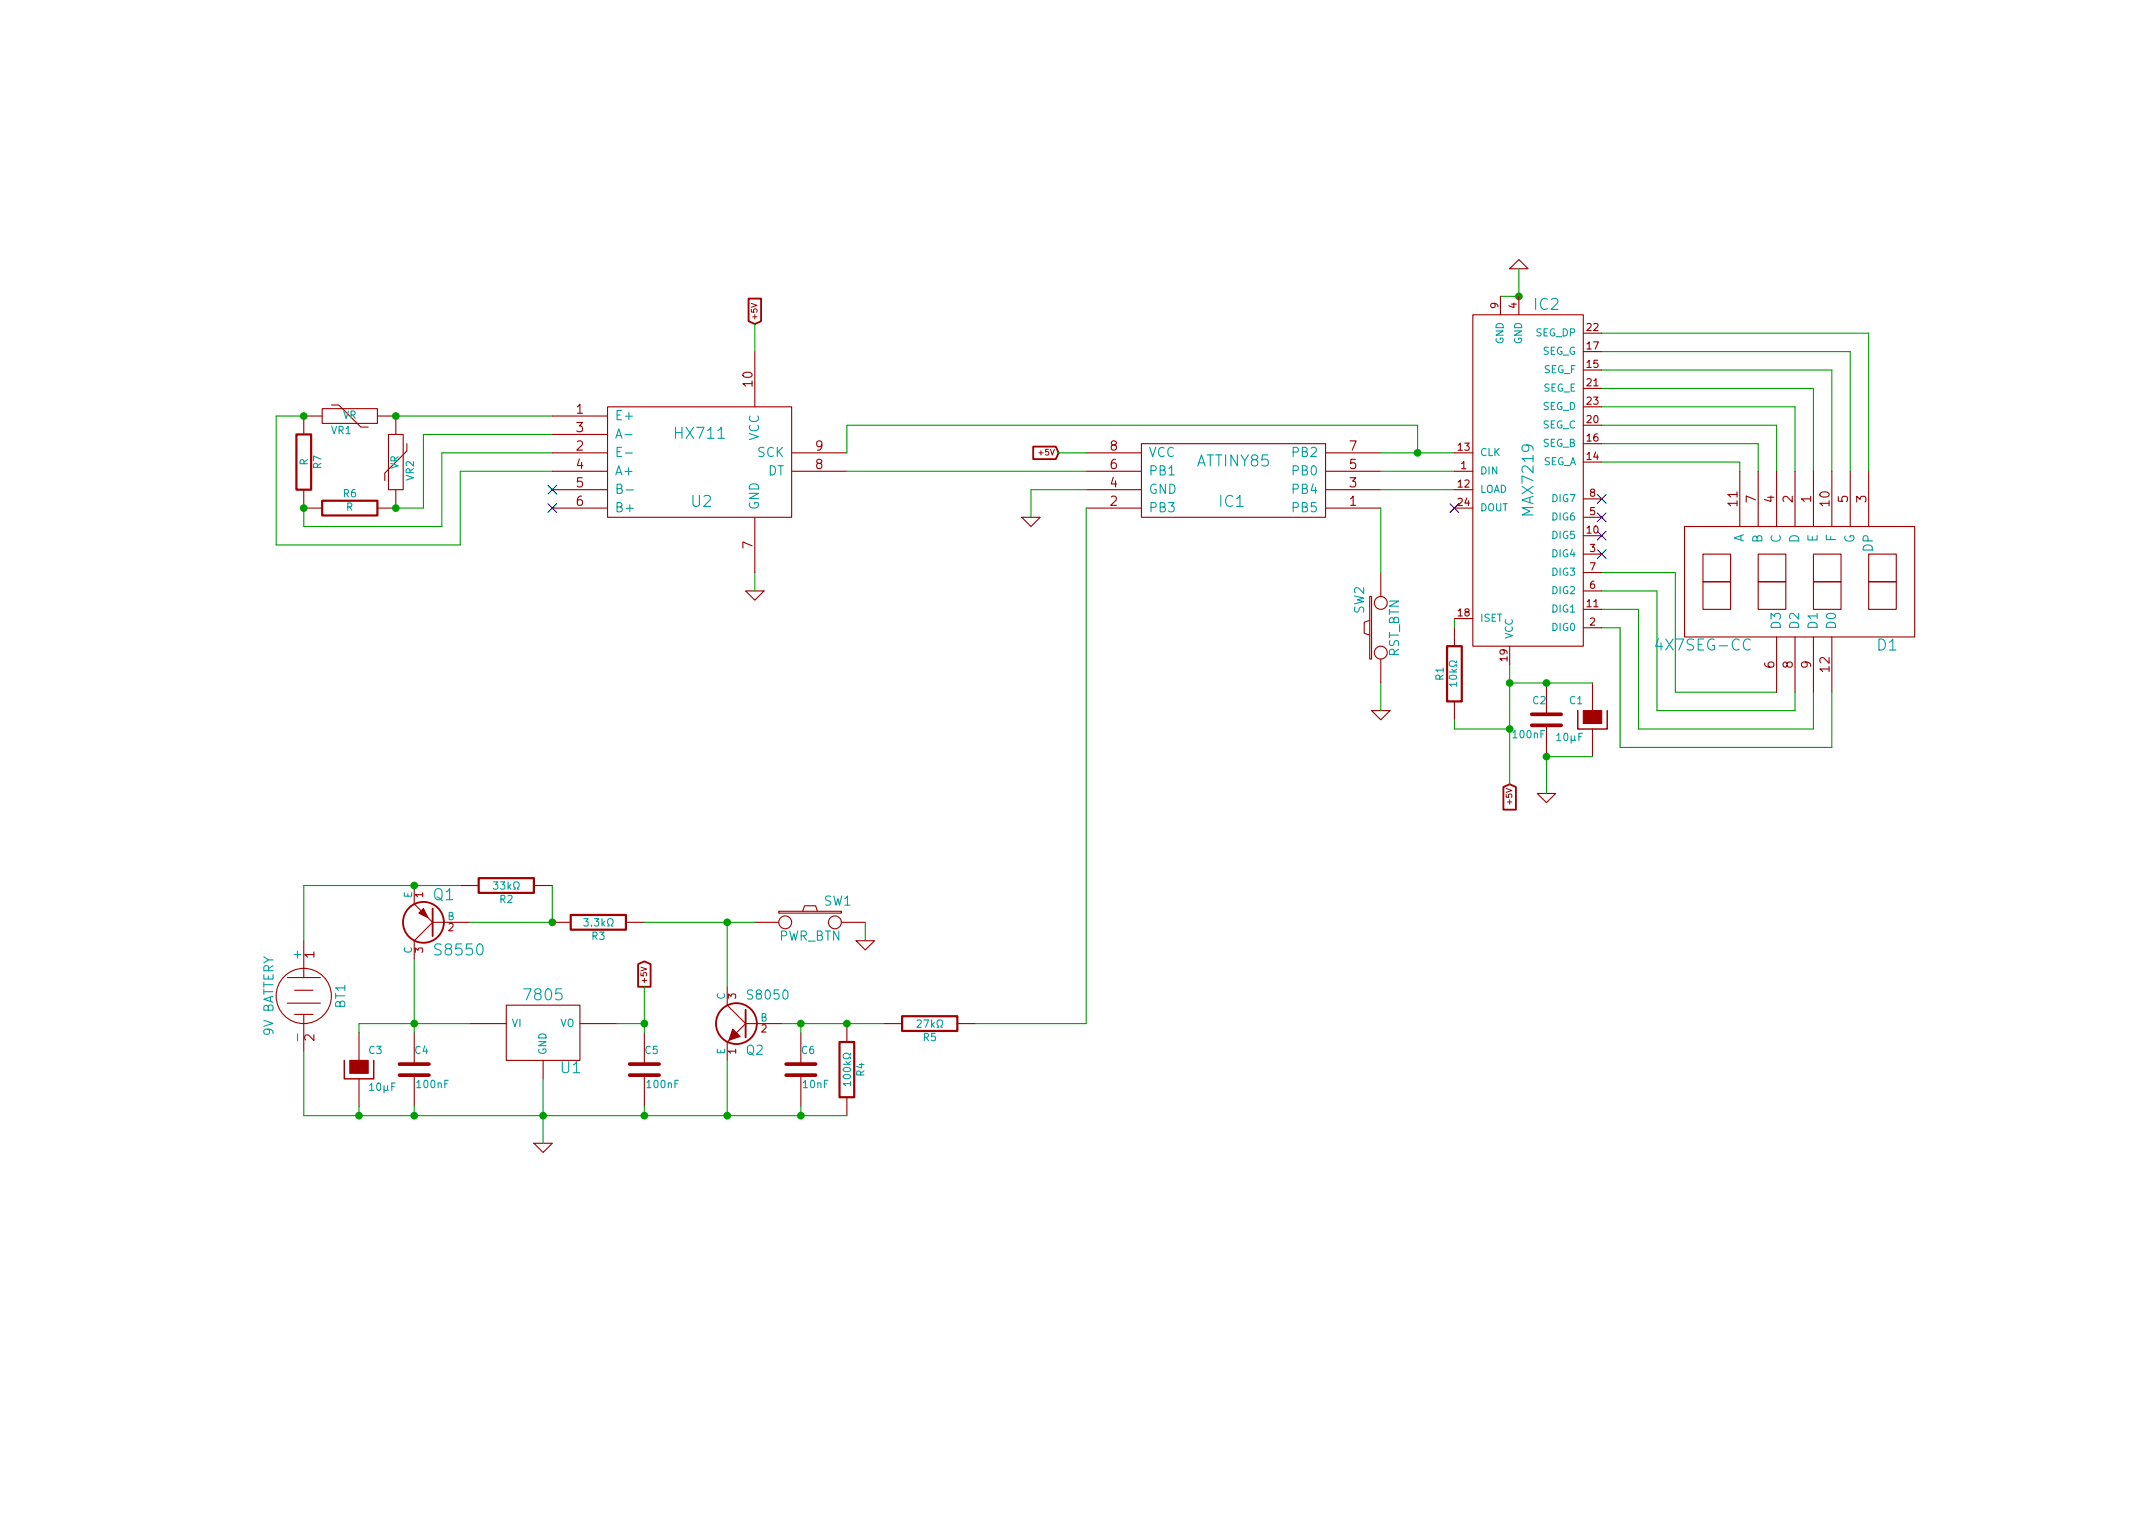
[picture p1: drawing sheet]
EESchema Schematic File Version 2
LIBS:power
LIBS:device
LIBS:transistors
LIBS:conn
LIBS:linear
LIBS:regul
LIBS:74xx
LIBS:cmos4000
LIBS:adc-dac
LIBS:memory
LIBS:xilinx
LIBS:special
LIBS:microcontrollers
LIBS:dsp
LIBS:microchip
LIBS:analog_switches
LIBS:motorola
LIBS:texas
LIBS:intel
LIBS:audio
LIBS:interface
LIBS:digital-audio
LIBS:philips
LIBS:display
LIBS:cypress
LIBS:siliconi
LIBS:opto
LIBS:atmel
LIBS:contrib
LIBS:valves
LIBS:attiny85
LIBS:max7219
LIBS:hx711
LIBS:4x7seg-cc
EELAYER 27 0
EELAYER END
$Descr A4 11693 8268
encoding utf-8
Sheet 1 1
Title ""
Date "11 jan 2016"
Rev ""
Comp ""
Comment1 ""
Comment2 ""
Comment3 ""
Comment4 ""
$EndDescr
$Comp
L NPN Q2
U 1 1
P 4050 5550
F 0 "Q2" H 4050 5400 50  0000 R CNN
F 1 "S8050" H 4050 5700 50  0000 R CNN
F 2 "~" H 4050 5550 60  0000 C CNN
F 3 "~" H 4050 5550 60  0000 C CNN
	1    4050 5550
	-1   0    0    -1  
$EndComp
$Comp
L PNP Q1
U 1 1
P 2350 5000
F 0 "Q1" H 2350 4850 60  0000 R CNN
F 1 "S8550 " H 2350 5150 60  0000 R CNN
F 2 "~" H 2350 5000 60  0000 C CNN
F 3 "~" H 2350 5000 60  0000 C CNN
	1    2350 5000
	-1   0    0    1   
$EndComp
$Comp
L R R1
U 1 1
P 7900 3650
F 0 "R1" V 7980 3650 40  0000 C CNN
F 1 "10kΩ" V 7907 3651 40  0000 C CNN
F 2 "~" V 7830 3650 30  0000 C CNN
F 3 "~" H 7900 3650 30  0000 C CNN
	1    7900 3650
	-1   0    0    -1  
$EndComp
$Comp
L C C2
U 1 1
P 8400 3900
F 0 "C2" H 8400 4000 40  0000 L CNN
F 1 "100nF" H 8406 3815 40  0000 L CNN
F 2 "~" H 8438 3750 30  0000 C CNN
F 3 "~" H 8400 3900 60  0000 C CNN
	1    8400 3900
	-1   0    0    -1  
$EndComp
$Comp
L CP C1
U 1 1
P 8650 3900
F 0 "C1" H 8700 4000 40  0000 L CNN
F 1 "10μF" H 8700 3800 40  0000 L CNN
F 2 "~" H 8750 3750 30  0000 C CNN
F 3 "~" H 8650 3900 300 0000 C CNN
	1    8650 3900
	-1   0    0    -1  
$EndComp
$Comp
L GND #PWR?
U 1 1
P 8250 1450
F 0 "#PWR?" H 8250 1450 30  0001 C CNN
F 1 "GND" H 8250 1380 30  0001 C CNN
F 2 "" H 8250 1450 60  0000 C CNN
F 3 "" H 8250 1450 60  0000 C CNN
	1    8250 1450
	1    0    0    1   
$EndComp
NoConn ~ 8700 2700
NoConn ~ 8700 2800
NoConn ~ 8700 2900
NoConn ~ 8700 3000
$Comp
L GND #PWR?
U 1 1
P 8400 4300
F 0 "#PWR?" H 8400 4300 30  0001 C CNN
F 1 "GND" H 8400 4230 30  0001 C CNN
F 2 "" H 8400 4300 60  0000 C CNN
F 3 "" H 8400 4300 60  0000 C CNN
	1    8400 4300
	-1   0    0    -1  
$EndComp
$Comp
L BATTERY BT1
U 1 1
P 1650 5400
F 0 "BT1" H 1650 5600 50  0000 C CNN
F 1 "9V BATTERY" H 1650 5210 50  0000 C CNN
F 2 "~" H 1650 5400 60  0000 C CNN
F 3 "~" H 1650 5400 60  0000 C CNN
	1    1650 5400
	0    1    1    0   
$EndComp
$Comp
L SW_PUSH SW1
U 1 1
P 4400 5000
F 0 "SW1" H 4550 5110 50  0000 C CNN
F 1 "PWR_BTN" H 4400 4920 50  0000 C CNN
F 2 "~" H 4400 5000 60  0000 C CNN
F 3 "~" H 4400 5000 60  0000 C CNN
	1    4400 5000
	1    0    0    -1  
$EndComp
$Comp
L SW_PUSH SW2
U 1 1
P 7500 3400
F 0 "SW2" H 7650 3510 50  0000 C CNN
F 1 "RST_BTN" H 7500 3320 50  0000 C CNN
F 2 "~" H 7500 3400 60  0000 C CNN
F 3 "~" H 7500 3400 60  0000 C CNN
	1    7500 3400
	0    -1   -1   0   
$EndComp
$Comp
L GND #PWR?
U 1 1
P 7500 3850
F 0 "#PWR?" H 7500 3850 30  0001 C CNN
F 1 "GND" H 7500 3780 30  0001 C CNN
F 2 "" H 7500 3850 60  0000 C CNN
F 3 "" H 7500 3850 60  0000 C CNN
	1    7500 3850
	-1   0    0    -1  
$EndComp
$Comp
L R R2
U 1 1
P 2750 4800
F 0 "R2" V 2830 4800 40  0000 C CNN
F 1 "33kΩ" V 2757 4801 40  0000 C CNN
F 2 "~" V 2680 4800 30  0000 C CNN
F 3 "~" H 2750 4800 30  0000 C CNN
	1    2750 4800
	0    1    1    0   
$EndComp
$Comp
L R R3
U 1 1
P 3250 5000
F 0 "R3" V 3330 5000 40  0000 C CNN
F 1 "3.3kΩ" V 3257 5001 40  0000 C CNN
F 2 "~" V 3180 5000 30  0000 C CNN
F 3 "~" H 3250 5000 30  0000 C CNN
	1    3250 5000
	0    1    1    0   
$EndComp
$Comp
L R R4
U 1 1
P 4600 5800
F 0 "R4" V 4680 5800 40  0000 C CNN
F 1 "100kΩ" V 4607 5801 40  0000 C CNN
F 2 "~" V 4530 5800 30  0000 C CNN
F 3 "~" H 4600 5800 30  0000 C CNN
	1    4600 5800
	1    0    0    -1  
$EndComp
$Comp
L R R5
U 1 1
P 5050 5550
F 0 "R5" V 5130 5550 40  0000 C CNN
F 1 "27kΩ" V 5057 5551 40  0000 C CNN
F 2 "~" V 4980 5550 30  0000 C CNN
F 3 "~" H 5050 5550 30  0000 C CNN
	1    5050 5550
	0    1    1    0   
$EndComp
$Comp
L C C4
U 1 1
P 2250 5800
F 0 "C4" H 2250 5900 40  0000 L CNN
F 1 "100nF" H 2256 5715 40  0000 L CNN
F 2 "~" H 2288 5650 30  0000 C CNN
F 3 "~" H 2250 5800 60  0000 C CNN
	1    2250 5800
	1    0    0    -1  
$EndComp
$Comp
L C C5
U 1 1
P 3500 5800
F 0 "C5" H 3500 5900 40  0000 L CNN
F 1 "100nF" H 3506 5715 40  0000 L CNN
F 2 "~" H 3538 5650 30  0000 C CNN
F 3 "~" H 3500 5800 60  0000 C CNN
	1    3500 5800
	1    0    0    -1  
$EndComp
$Comp
L C C6
U 1 1
P 4350 5800
F 0 "C6" H 4350 5900 40  0000 L CNN
F 1 "10nF" H 4356 5715 40  0000 L CNN
F 2 "~" H 4388 5650 30  0000 C CNN
F 3 "~" H 4350 5800 60  0000 C CNN
	1    4350 5800
	1    0    0    -1  
$EndComp
$Comp
L CP C3
U 1 1
P 1950 5800
F 0 "C3" H 2000 5900 40  0000 L CNN
F 1 "10μF" H 2000 5700 40  0000 L CNN
F 2 "~" H 2050 5650 30  0000 C CNN
F 3 "~" H 1950 5800 300 0000 C CNN
	1    1950 5800
	1    0    0    -1  
$EndComp
$Comp
L GND #PWR?
U 1 1
P 4700 5100
F 0 "#PWR?" H 4700 5100 30  0001 C CNN
F 1 "GND" H 4700 5030 30  0001 C CNN
F 2 "" H 4700 5100 60  0000 C CNN
F 3 "" H 4700 5100 60  0000 C CNN
	1    4700 5100
	1    0    0    -1  
$EndComp
$Comp
L 7805 U1
U 1 1
P 2950 5600
F 0 "U1" H 3100 5404 60  0000 C CNN
F 1 "7805" H 2950 5800 60  0000 C CNN
F 2 "" H 2950 5600 60  0000 C CNN
F 3 "" H 2950 5600 60  0000 C CNN
	1    2950 5600
	1    0    0    -1  
$EndComp
$Comp
L GND #PWR?
U 1 1
P 2950 6200
F 0 "#PWR?" H 2950 6200 30  0001 C CNN
F 1 "GND" H 2950 6130 30  0001 C CNN
F 2 "" H 2950 6200 60  0000 C CNN
F 3 "" H 2950 6200 60  0000 C CNN
	1    2950 6200
	1    0    0    -1  
$EndComp
Text GLabel 3500 5350 1    31   Output ~ 0
+5V
Text GLabel 8200 4250 3    31   Input ~ 0
+5V
NoConn ~ 7900 2750
$Comp
L ATTINY85 IC1
U 1 1
P 6700 2600
F 0 "IC1" H 6710 2480 60  0000 C CNN
F 1 "ATTINY85" H 6700 2700 60  0000 C CNN
F 2 "~" V 9300 3350 60  0000 C CNN
F 3 "~" V 9300 3350 60  0000 C CNN
	1    6700 2600
	-1   0    0    -1  
$EndComp
$Comp
L GND #PWR?
U 1 1
P 4100 3200
F 0 "#PWR?" H 4100 3200 30  0001 C CNN
F 1 "GND" H 4100 3130 30  0001 C CNN
F 2 "" H 4100 3200 60  0000 C CNN
F 3 "" H 4100 3200 60  0000 C CNN
	1    4100 3200
	-1   0    0    -1  
$EndComp
Text GLabel 4100 1750 1    31   Input ~ 0
+5V
Text GLabel 5750 2450 0    31   Input ~ 0
+5V
$Comp
L VR VR1
U 1 1
P 1900 2250
F 0 "VR1" V 1960 2204 40  0000 C TNN
F 1 "VR" V 1900 2250 40  0000 C CNN
F 2 "~" H 1900 2250 60  0000 C CNN
F 3 "~" H 1900 2250 60  0000 C CNN
	1    1900 2250
	0    1    1    0   
$EndComp
$Comp
L VR VR2
U 1 1
P 2150 2500
F 0 "VR2" V 2210 2454 40  0000 C TNN
F 1 "VR" V 2150 2500 40  0000 C CNN
F 2 "~" H 2150 2500 60  0000 C CNN
F 3 "~" H 2150 2500 60  0000 C CNN
	1    2150 2500
	1    0    0    -1  
$EndComp
$Comp
L R R6
U 1 1
P 1900 2750
F 0 "R6" V 1980 2750 40  0000 C CNN
F 1 "R" V 1907 2751 40  0000 C CNN
F 2 "~" V 1830 2750 30  0000 C CNN
F 3 "~" H 1900 2750 30  0000 C CNN
	1    1900 2750
	0    -1   -1   0   
$EndComp
$Comp
L R R7
U 1 1
P 1650 2500
F 0 "R7" V 1730 2500 40  0000 C CNN
F 1 "R" V 1657 2501 40  0000 C CNN
F 2 "~" V 1580 2500 30  0000 C CNN
F 3 "~" H 1650 2500 30  0000 C CNN
	1    1650 2500
	1    0    0    -1  
$EndComp
Wire Wire Line
	9450 2550 9450 2500
Wire Wire Line
	9450 2500 8700 2500
Wire Wire Line
	9550 2550 9550 2400
Wire Wire Line
	9550 2400 8700 2400
Wire Wire Line
	9650 2550 9650 2300
Wire Wire Line
	9650 2300 8700 2300
Wire Wire Line
	9750 2550 9750 2200
Wire Wire Line
	9750 2200 8700 2200
Wire Wire Line
	9850 2550 9850 2100
Wire Wire Line
	9850 2100 8700 2100
Wire Wire Line
	9950 2550 9950 2000
Wire Wire Line
	9950 2000 8700 2000
Wire Wire Line
	10050 2550 10050 1900
Wire Wire Line
	10050 1900 8700 1900
Wire Wire Line
	10150 2550 10150 1800
Wire Wire Line
	10150 1800 8700 1800
Wire Wire Line
	9650 3750 9100 3750
Wire Wire Line
	9100 3750 9100 3100
Wire Wire Line
	9100 3100 8700 3100
Wire Wire Line
	9000 3200 8700 3200
Wire Wire Line
	9000 3200 9000 3850
Wire Wire Line
	9000 3850 9750 3850
Wire Wire Line
	9750 3850 9750 3750
Wire Wire Line
	9850 3750 9850 3950
Wire Wire Line
	9850 3950 8900 3950
Wire Wire Line
	8900 3950 8900 3300
Wire Wire Line
	8900 3300 8700 3300
Wire Wire Line
	9950 4050 8800 4050
Wire Wire Line
	9950 4050 9950 3750
Wire Wire Line
	8800 4050 8800 3400
Wire Wire Line
	8800 3400 8700 3400
Wire Wire Line
	8150 1600 8250 1600
Wire Wire Line
	8250 1600 8250 1450
Connection ~ 8250 1600
Wire Wire Line
	8200 3950 7900 3950
Connection ~ 8200 3950
Wire Wire Line
	8200 3700 8650 3700
Connection ~ 8400 3700
Connection ~ 8200 3700
Wire Wire Line
	8650 4100 8400 4100
Wire Wire Line
	8400 4100 8400 4300
Wire Wire Line
	7500 2750 7500 3100
Wire Wire Line
	2250 5200 2250 5600
Wire Wire Line
	2550 5550 1950 5550
Wire Wire Line
	2550 5000 3000 5000
Wire Wire Line
	4100 5000 3500 5000
Wire Wire Line
	3950 5350 3950 5000
Connection ~ 3950 5000
Connection ~ 2250 5550
Wire Wire Line
	4600 6050 1650 6050
Connection ~ 2950 6050
Wire Wire Line
	3350 5550 3500 5550
Connection ~ 3500 5550
Wire Wire Line
	3950 5750 3950 6050
Wire Wire Line
	4800 5550 4250 5550
Connection ~ 4350 5550
Connection ~ 4600 5550
Wire Wire Line
	3500 5350 3500 5600
Wire Wire Line
	4700 5000 4700 5100
Wire Wire Line
	2950 5850 2950 6200
Connection ~ 4350 6050
Connection ~ 2250 6050
Connection ~ 3500 6050
Connection ~ 3950 6050
Wire Wire Line
	4350 5600 4350 5550
Wire Wire Line
	4350 6000 4350 6050
Wire Wire Line
	3500 6000 3500 6050
Wire Wire Line
	1950 5550 1950 5600
Wire Wire Line
	2250 6000 2250 6050
Wire Wire Line
	1950 6000 1950 6050
Wire Wire Line
	7500 2650 7900 2650
Wire Wire Line
	7900 2550 7500 2550
Wire Wire Line
	7500 2450 7900 2450
Connection ~ 7700 2450
Wire Wire Line
	4100 3100 4100 3200
Connection ~ 1950 6050
Connection ~ 2250 4800
Wire Wire Line
	3000 5000 3000 4800
Connection ~ 3000 5000
Wire Wire Line
	2500 4800 1650 4800
Wire Wire Line
	1650 4800 1650 5100
Wire Wire Line
	1650 6050 1650 5700
Wire Wire Line
	5900 2750 5900 5550
Wire Wire Line
	5900 5550 5300 5550
Wire Wire Line
	7900 3350 7900 3400
Wire Wire Line
	7900 3950 7900 3900
Connection ~ 8400 4100
Wire Wire Line
	8200 3600 8200 4250
Wire Wire Line
	7500 3700 7500 3850
Wire Wire Line
	2150 2250 3000 2250
Connection ~ 2150 2250
Connection ~ 1650 2250
Connection ~ 1650 2750
Connection ~ 2150 2750
Wire Wire Line
	3000 2350 2300 2350
Wire Wire Line
	2300 2350 2300 2750
Wire Wire Line
	2300 2750 2150 2750
Wire Wire Line
	3000 2450 2400 2450
Wire Wire Line
	2400 2450 2400 2850
Wire Wire Line
	2400 2850 1650 2850
Wire Wire Line
	1650 2850 1650 2750
Wire Wire Line
	3000 2550 2500 2550
Wire Wire Line
	2500 2550 2500 2950
Wire Wire Line
	2500 2950 1500 2950
Wire Wire Line
	1500 2250 1650 2250
Wire Wire Line
	1500 2950 1500 2250
Wire Wire Line
	5900 2450 5750 2450
Wire Wire Line
	4600 2300 7700 2300
Wire Wire Line
	7700 2300 7700 2450
NoConn ~ 3000 2650
NoConn ~ 3000 2750
$Comp
L MAX7219 IC2
U 1 1
P 8400 2700
F 0 "IC2" H 8400 3750 60  0000 C CNN
F 1 "MAX7219" V 8500 2800 60  0000 C CNN
F 2 "~" H 8600 2800 60  0000 C CNN
F 3 "~" H 8600 2800 60  0000 C CNN
	1    8400 2700
	-1   0    0    -1  
$EndComp
$Comp
L HX711 U2
U 1 1
P 3800 2500
F 0 "U2" H 3810 2280 60  0000 C CNN
F 1 "HX711" H 3800 2650 60  0000 C CNN
F 2 "~" V 6400 3250 60  0000 C CNN
F 3 "~" V 6400 3250 60  0000 C CNN
	1    3800 2500
	1    0    0    -1  
$EndComp
Wire Wire Line
	4600 2550 5900 2550
Wire Wire Line
	4600 2300 4600 2450
Wire Wire Line
	4100 1900 4100 1750
$Comp
L GND #PWR?
U 1 1
P 5600 2800
F 0 "#PWR?" H 5600 2800 30  0001 C CNN
F 1 "GND" H 5600 2730 30  0001 C CNN
F 2 "" H 5600 2800 60  0000 C CNN
F 3 "" H 5600 2800 60  0000 C CNN
	1    5600 2800
	1    0    0    -1  
$EndComp
Wire Wire Line
	5900 2650 5600 2650
Wire Wire Line
	5600 2650 5600 2800
$Comp
L 4X7SEG-CC D1
U 1 1
P 9800 3200
F 0 "D1" H 10250 2900 60  0000 C CNN
F 1 "4X7SEG-CC" H 9250 2900 60  0000 C CNN
F 2 "~" H 9750 3200 60  0000 C CNN
F 3 "~" H 9750 3200 60  0000 C CNN
	1    9800 3200
	1    0    0    -1  
$EndComp
$EndSCHEMATC
